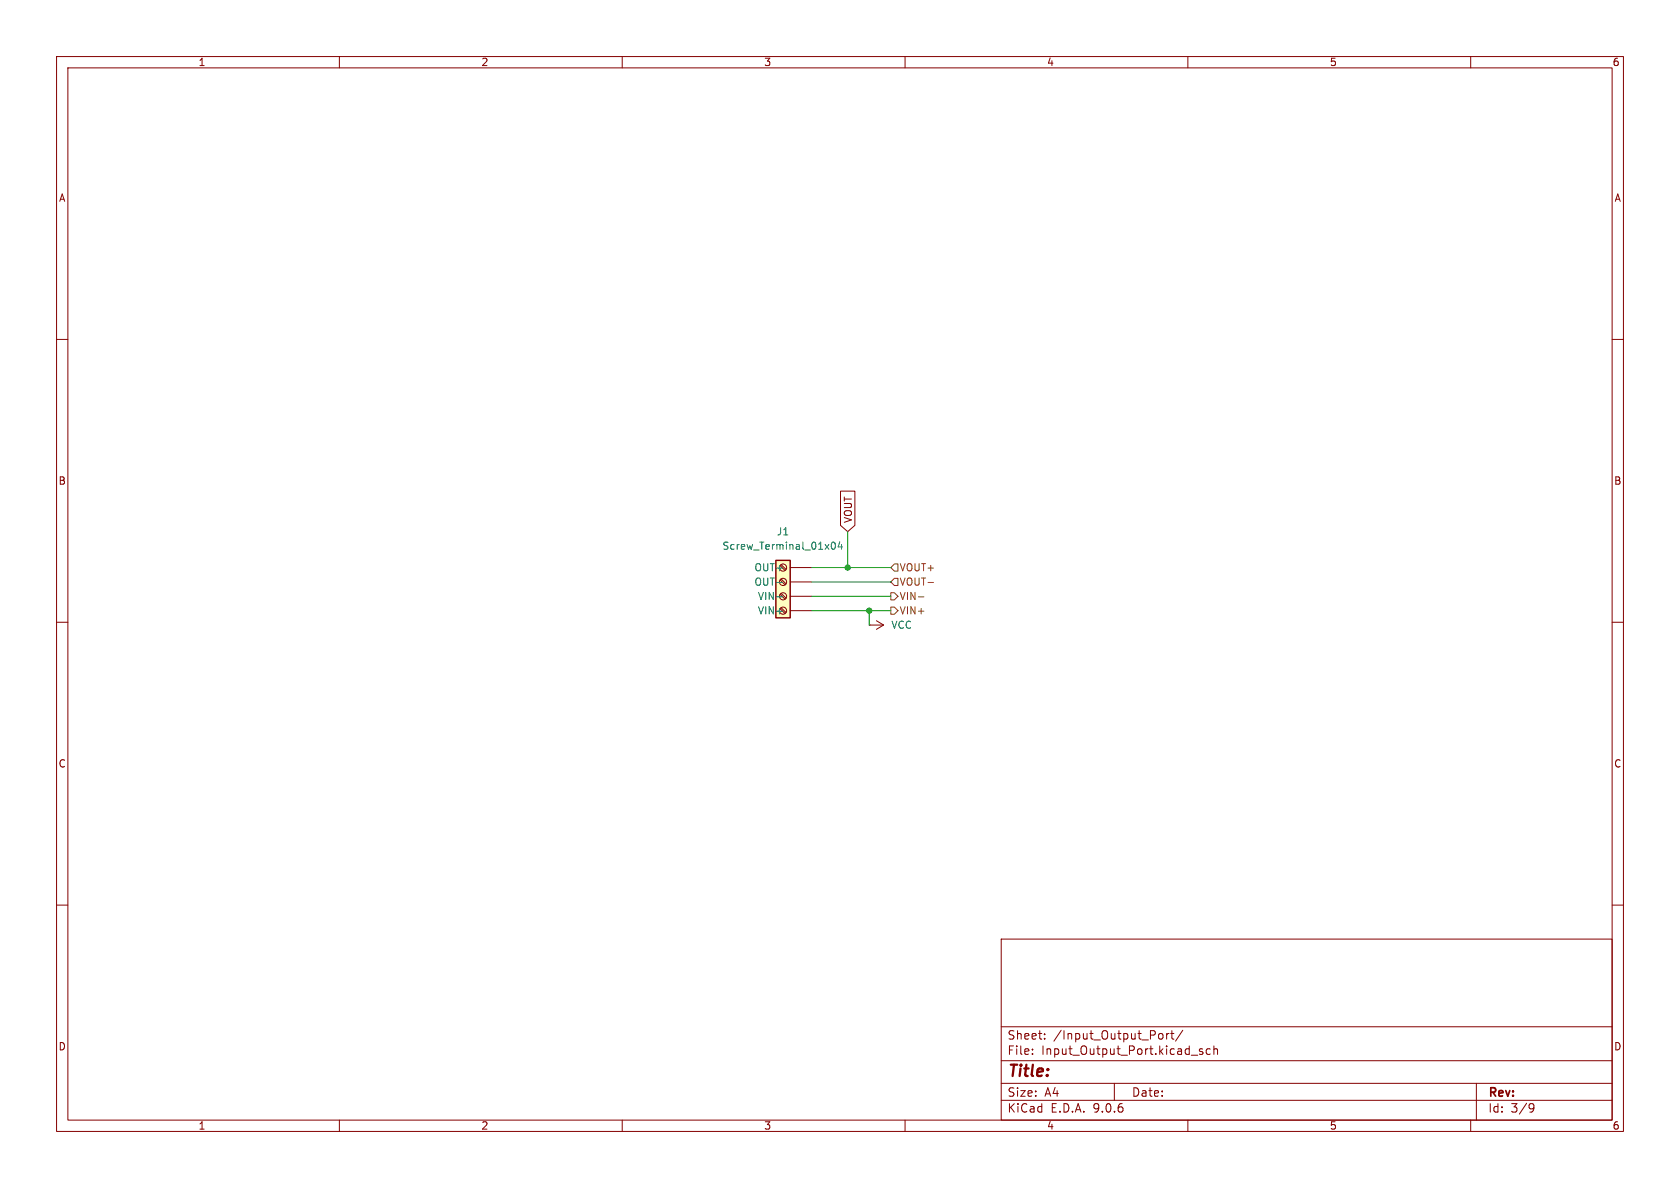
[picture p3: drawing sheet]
<svg xmlns="http://www.w3.org/2000/svg" width="297mm" height="210mm" viewBox="0 0 297 210" stroke-linecap="round" stroke-linejoin="round" font-family="sans-serif">
<g fill="none" stroke="#840000" stroke-width=".18">
<path d="M10 10h277v190h-277zM12 12h273v186h-273zM60 10v2M110 10v2M160 10v2M210 10v2M260 10v2M10 60h2M285 60h2M10 110h2M285 110h2M10 160h2"/>
<path d="M177 166h108v32h-108zM285 160h2M60 198v2M110 198v2M160 198v2M177 194.5h108M177 191.5h108M177 187.5h108M177 181.5h108M182.5 186.3v.1M182.5 185.5v.1M184.7 183.6v.1"/>
<path d="M184.7 182.8v.1M197 191.5v3M205.1 182.7l.4 .1 .1 .2-.1 .6-.4 .1M206.2 182.7v1M206.7 182.7l-.3 .1-.2 .2M207 182.7h.5M207.2 182.2v1.3l.3 .2M209.1 182.1l-1.3 2M210 198v2M210.6 186.5h1.1M212.6 185.5l-.4-.1-.2 .2 .1 .2 .5 .2v.3h-.6M214 185.5l-.5-.1-.3 .3v.4l.2 .2h.6"/>
<path d="M214.6 185.5l.2-.1 .4 .1v.9M214.6 184.9v1.5M260 198v2M261 191.5v6.5M270.6 195.1l.5 .1a.99 .99 0 0 1-.4 1.4h-.2M271.2 195.7l-.3 .3h-.3"/>
</g>
<path d="M137.2 99.1h2.5v10.1h-2.5z" fill="#ffffc2"/>
<path d="M137.2 99.1h2.5v10.1h-2.5z" fill="none" stroke="#840000" stroke-width=".25"/>
<g fill="none" stroke="#840000" stroke-width=".18">
<path d="M137.9 100l.9 .8M138.1 99.8l.9 .9M148.6 86.8h2.5v6.1l-1.2 1.1-1.3-1.1zM137.9 107.6l.9 .9M137.9 105.1l.9 .8M137.9 102.5l.9 .9M138.1 107.4l.9 .9M138.1 104.9l.9 .8M138.1 102.4l.9 .8M139.7 108h3.8M139.7 105.4h3.8M139.7 102.9h3.8"/>
<path d="M139.7 100.3h3.8M153.7 110.5h.1M153.7 110.5h2.5M154.9 109.7l1.3 .8M156.2 110.5l-1.3 .8"/>
<circle cx="138.4" cy="105.4" r=".63"/>
<circle cx="138.4" cy="107.9" r=".63"/>
<circle cx="138.4" cy="100.3" r=".63"/>
<circle cx="138.4" cy="102.9" r=".63"/>
</g>
<path d="M147.1 96l.2-.2a.68 .68 0 0 1 .4 .7 .68 .68 0 0 1-.4 .6l-.2-.1-.1-.4zM148.5 95.8l-.3 .9h.8M148.8 96.3v.8M137.3 105.5h1M137.3 103h1" fill="none" stroke="#006464" stroke-width=".18"/>
<path d="M157.5 104.8h.6l.6 .6-.6 .6h-.6zM157.5 107.3h.6l.6 .7-.6 .6h-.6zM157.5 100.3l.6-.6h.6v1.3h-.6zM158.1 102.2h.6v1.3h-.6l-.6-.6zM162.4 105.5h.9M164.1 103h.9" fill="none" stroke="#725600" stroke-width=".18"/>
<path d="M149.9 94v6.3M143.5 100.3h14M143.5 108h14M143.5 102.9h14M143.5 105.4h14M153.7 108v2.5" fill="none" stroke="#009600" stroke-width=".18"/>
<g fill="#009600" stroke="#009600" stroke-width=".18">
<circle cx="149.9" cy="100.3" r=".46"/>
<circle cx="153.7" cy="108" r=".46"/>
</g>
<text font-size="2.8" fill="#840000" x="178" y="190.9">Title:</text>
<g font-size="2.1" fill="#840000">
<text x="178" y="184">Sheet:</text>
<text x="186.2" y="184">/Input_Output_Port/</text>
<text x="178" y="186.7">File:</text>
<text x="184.1" y="186.7">Input_Output_Port.kicad_sch</text>
<text x="178" y="196.9">KiCad</text>
<text x="178" y="194.1">Size:</text>
<text x="184.7" y="194.1">A4</text>
<text x="185.7" y="196.9">E.D.A.</text>
<text x="193.3" y="196.9">9.0.6</text>
<text x="200" y="194.1">Date:</text>
<text x="263" y="194.3">Rev:</text>
<text x="263" y="196.9">Id:</text>
<text x="267.1" y="196.9">3/9</text>
</g>
<g font-size="1.8" fill="#840000">
<text x="35" y="11.9">1</text>
<text x="85" y="11.9">2</text>
<text x="135" y="11.9">3</text>
<text x="185" y="11.9">4</text>
<text x="235" y="11.9">5</text>
<text x="285" y="11.9">6</text>
<text x="10.3" y="35.9">A</text>
<text x="285.3" y="35.9">A</text>
<text x="10.3" y="85.9">B</text>
<text x="285.3" y="85.9">B</text>
<text x="150.8" y="92.6" transform="rotate(-90 150.8 92.6)">VOUT</text>
<text x="10.3" y="135.9">C</text>
<text x="285.3" y="135.9">C</text>
<text x="10.3" y="185.9">D</text>
<text x="285.3" y="185.9">D</text>
<text x="35" y="199.9">1</text>
<text x="85" y="199.9">2</text>
<text x="135" y="199.9">3</text>
<text x="185" y="199.9">4</text>
<text x="235" y="199.9">5</text>
<text x="285" y="199.9">6</text>
</g>
<g font-size="1.8" fill="#006464">
<text x="137.2" y="94.8">J1</text>
<text x="127.6" y="97.4">Screw_Terminal_01x04</text>
<text x="133.3" y="101.2">OUT+</text>
<text x="133.3" y="103.7">OUT-</text>
<text x="133.9" y="106.3">VIN-</text>
<text x="133.9" y="108.8">VIN+</text>
<text x="157.5" y="111.4">VCC</text>
</g>
<g font-size="1.8" fill="#725600">
<text x="158.9" y="101.2">VOUT+</text>
<text x="158.9" y="106.3">VIN-</text>
<text x="158.9" y="103.7">VOUT-</text>
<text x="158.9" y="108.8">VIN+</text>
</g>
</svg>
